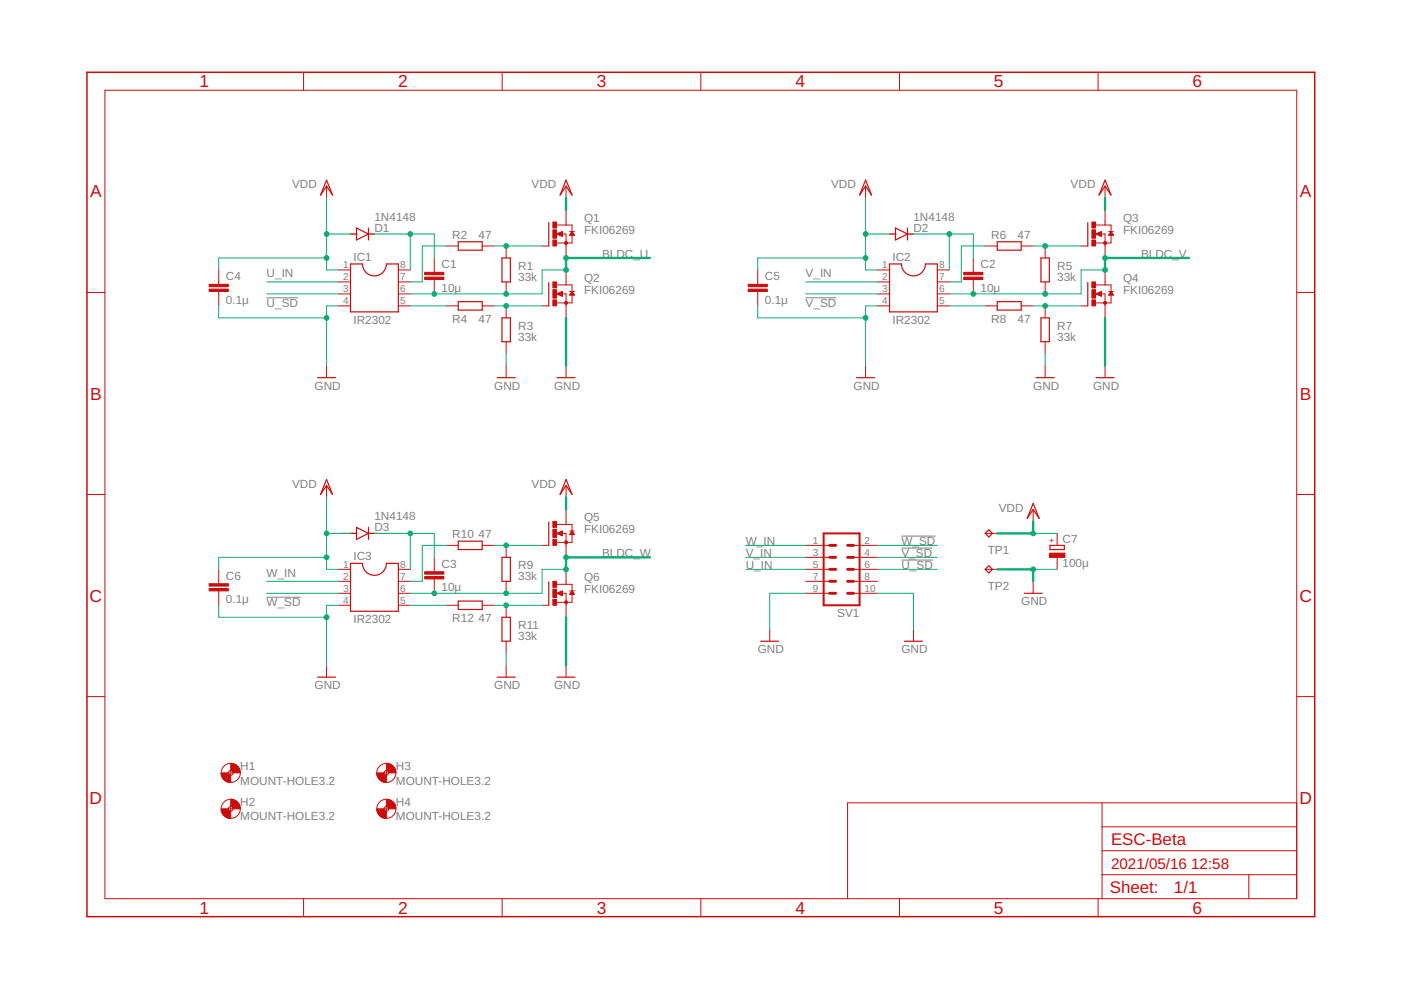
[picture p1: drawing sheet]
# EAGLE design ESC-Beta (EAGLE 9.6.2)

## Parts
C1  10μ  C-EU050-024X044  [C050-024X044]
C2  10μ  C-EU050-024X044  [C050-024X044]
C3  10μ  C-EU050-024X044  [C050-024X044]
C4  0.1μ  C-EU050-024X044  [C050-024X044]
C5  0.1μ  C-EU050-024X044  [C050-024X044]
C6  0.1μ  C-EU050-024X044  [C050-024X044]
C7  100μ  CPOL-EUE5-8.5  [E5-8,5]
D1  1N4148  1N4148DO35-7  [DO35-7]
D2  1N4148  1N4148DO35-7  [DO35-7]
D3  1N4148  1N4148DO35-7  [DO35-7]
H1  MOUNT-HOLE3.2  [3,2]
H2  MOUNT-HOLE3.2  [3,2]
H3  MOUNT-HOLE3.2  [3,2]
H4  MOUNT-HOLE3.2  [3,2]
IC1  IR2302  DIL8S  [SOCKET-08]
IC2  IR2302  DIL8S  [SOCKET-08]
IC3  IR2302  DIL8S  [SOCKET-08]
Q1  FKI06269  IRF3704-H  [TO220BH]
Q2  FKI06269  IRF3704-H  [TO220BH]
Q3  FKI06269  IRF3704-H  [TO220BH]
Q4  FKI06269  IRF3704-H  [TO220BH]
Q5  FKI06269  IRF3704-H  [TO220BH]
Q6  FKI06269  IRF3704-H  [TO220BH]
R1  33k  R-EU_0207/10  [0207/10]
R2  47  R-EU_0207/10  [0207/10]
R3  33k  R-EU_0207/10  [0207/10]
R4  47  R-EU_0207/10  [0207/10]
R5  33k  R-EU_0207/10  [0207/10]
R6  47  R-EU_0207/10  [0207/10]
R7  33k  R-EU_0207/10  [0207/10]
R8  47  R-EU_0207/10  [0207/10]
R9  33k  R-EU_0207/10  [0207/10]
R10  47  R-EU_0207/10  [0207/10]
R11  33k  R-EU_0207/10  [0207/10]
R12  47  R-EU_0207/10  [0207/10]
SV1  ML10  [ML10]
TP1  TPPAD1-20  [P1-20]
TP2  TPPAD1-20  [P1-20]

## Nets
!U_SD: IC1.3 SV1.6
!V_SD: IC2.3 SV1.4
!W_SD: IC3.3 SV1.2
BLDC_U: C1.2 IC1.6 Q1.S Q2.D R1.1
BLDC_V: C2.2 IC2.6 Q3.S Q4.D R5.1
BLDC_W: C3.2 IC3.6 Q5.S Q6.D R9.1
GND: C4.2 C5.2 C6.2 C7.- IC1.4 IC2.4 IC3.4 Q2.S Q4.S Q6.S R3.1 R7.1 R11.1 SV1.9 SV1.10 TP2.TP
N$1: Q1.G R1.2 R2.2
N$2: Q3.G R5.2 R6.2
N$3: C1.1 D1.C IC1.8
N$4: IC1.7 R2.1
N$5: Q2.G R3.2 R4.2
N$6: C2.1 D2.C IC2.8
N$7: IC1.5 R4.1
N$8: IC2.7 R6.1
N$9: Q4.G R7.2 R8.2
N$10: IC2.5 R8.1
N$11: Q5.G R9.2 R10.2
N$12: C3.1 D3.C IC3.8
N$13: IC3.7 R10.1
N$14: Q6.G R11.2 R12.2
N$15: IC3.5 R12.1
U_IN: IC1.2 SV1.5
V_IN: IC2.2 SV1.3
VDD: C4.1 C5.1 C6.1 C7.+ D1.A D2.A D3.A IC1.1 IC2.1 IC3.1 Q1.D Q3.D Q5.D TP1.TP
W_IN: IC3.2 SV1.1
Unconnected: SV1.7 SV1.8
